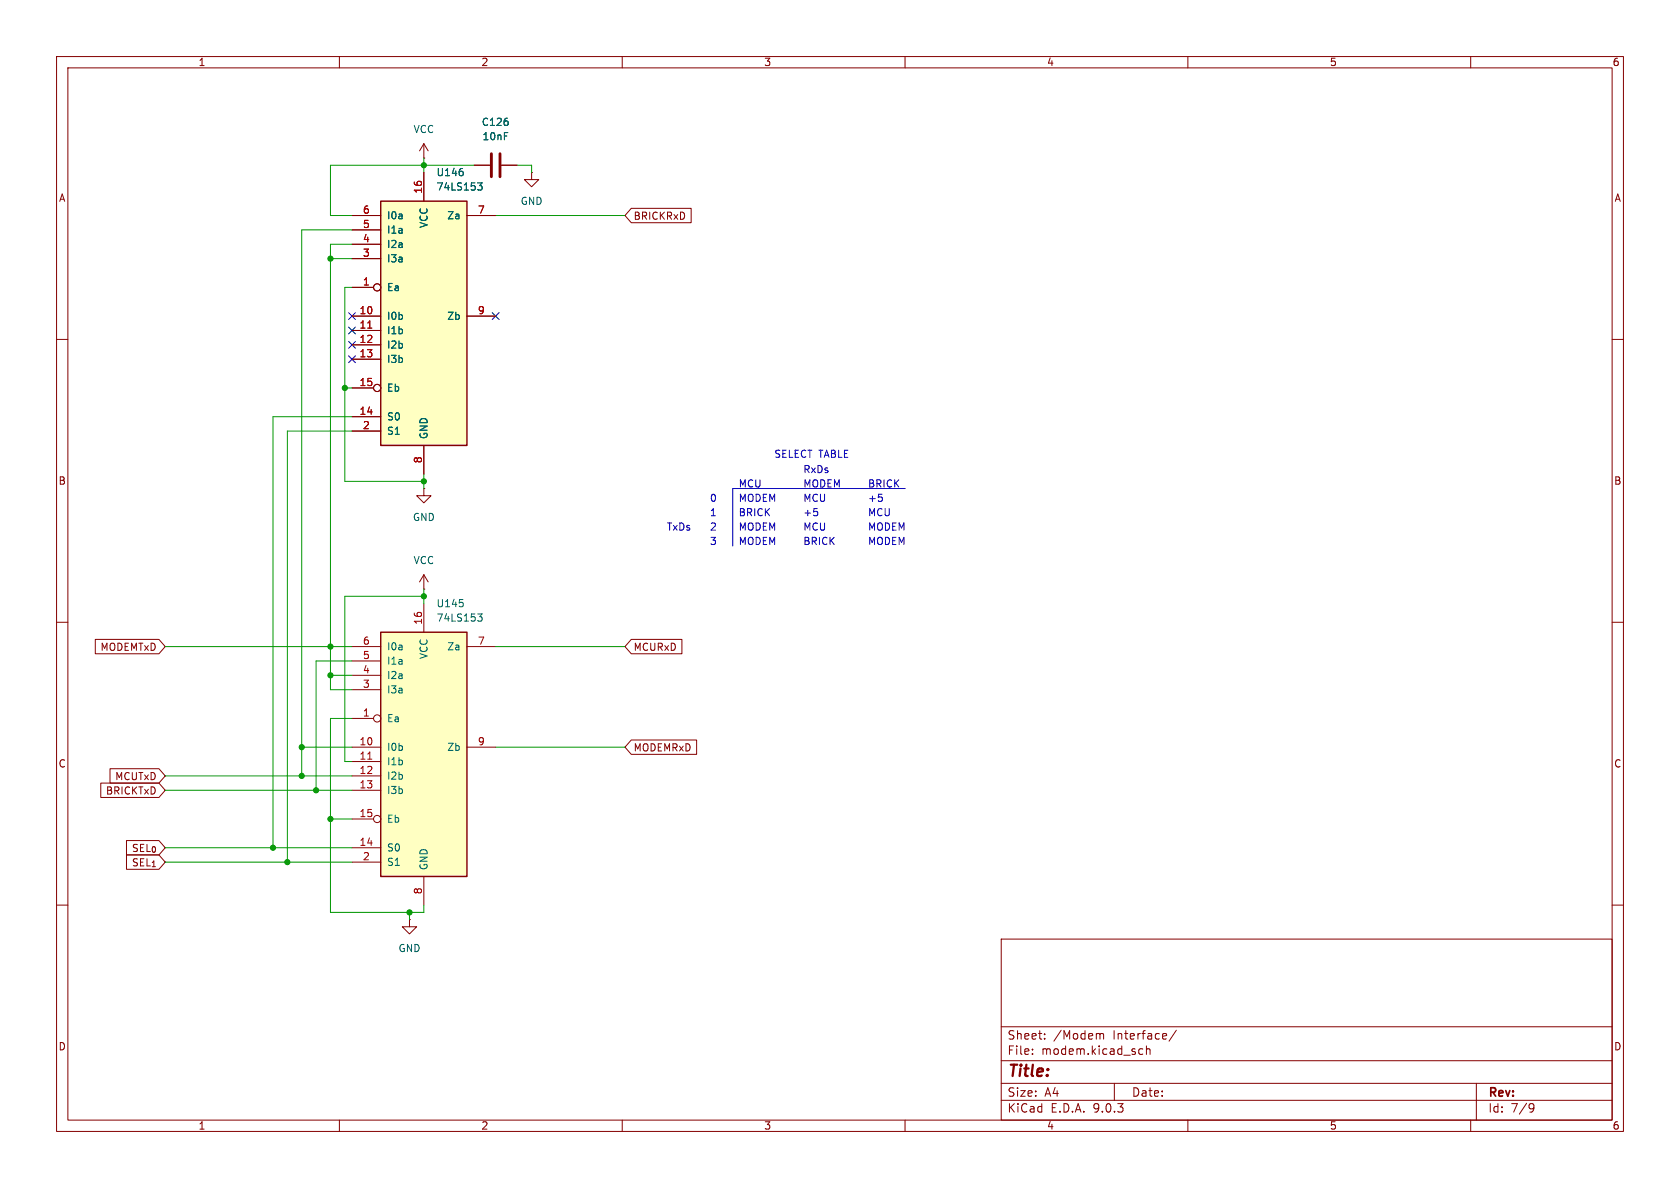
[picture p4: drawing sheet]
<svg xmlns="http://www.w3.org/2000/svg" width="297mm" height="210mm" viewBox="0 0 297 210" stroke-linecap="round" stroke-linejoin="round" font-family="sans-serif">
<g fill="none" stroke="#840000" stroke-width=".18">
<path d="M10 10h277v190h-277zM12 12h273v186h-273zM60 10v2M110 10v2M160 10v2M210 10v2M260 10v2M74.9 27.9h.1M74.9 25.4v2.5M74.9 25.4l-.7 1.3M74.9 25.4l.8 1.3M83.8 29.2h2.8"/>
<path d="M88.6 29.2h2.8M94 30.5v1.3h1.2l-1.2 1.2-1.3-1.2h1.3M94 30.5h.1M10 60h2M285 60h2M10 110h2M74.9 104.1h.1M74.9 101.6l-.7 1.3M74.9 101.6l.8 1.3M74.9 101.6v2.5M285 110h2M10 160h2"/>
<path d="M177 166h108v32h-108zM285 160h2M60 198v2M110 198v2M160 198v2M177 194.5h108M177 191.5h108M177 187.5h108M177 181.5h108M182.5 186.3v.1M182.5 185.5v.1M184.7 183.6v.1"/>
<path d="M184.7 182.8v.1M194.2 182.7l.3 .2M194.5 182.9v.8M194.5 182.9l.2-.2 .3 .1 .1 .9M197 191.5v3M201.5 186.3h.5M201.5 185.5h.5M202.7 185.5l.2-.1 .3 .1 .1 .9M202.7 184.9v1.5M208 182.1l-1.3 2M210 198v2M260 198v2"/>
<path d="M261 191.5v6.5M270.6 195.1l.5 .1a.99 .99 0 0 1-.4 1.4h-.2M271.2 195.7l-.3 .3h-.3"/>
</g>
<path d="M86.9 27.2v4M88.4 27.2v4" fill="none" stroke="#840000" stroke-width=".51"/>
<path d="M67.3 35.6h15.2v43.1h-15.2z" fill="#ffffc2"/>
<path d="M67.3 35.6h15.2v43.1h-15.2z" fill="none" stroke="#840000" stroke-width=".25"/>
<g fill="none" stroke="#840000" stroke-width=".18">
<path d="M62.2 38.1h5.1M74.9 30.5v5.1M82.5 38.1h5.1M62.2 40.6h5.1M62.2 43.2h5.1M62.2 45.7h5.1M62.2 50.8h3.8M62.2 55.9h5.1M62.2 58.4h5.1M82.5 55.9h5.1M62.2 61h5.1M62.2 63.5h5.1"/>
<path d="M62.2 68.6h3.8M62.2 73.7h5.1M62.2 76.2h5.1M74.9 78.7v5.1M74.9 86.4v1.2h1.3l-1.3 1.3-1.2-1.3h1.2M74.9 86.4h.1M72.4 162.6v1.2h1.3l-1.3 1.3-1.3-1.3h1.3M72.4 162.6h.1"/>
<circle cx="66.7" cy="50.8" r=".63"/>
<circle cx="66.7" cy="68.6" r=".63"/>
</g>
<path d="M65 58h.7" fill="none" stroke="#a90000" stroke-width=".18"/>
<path d="M81.8 30.4v.5M84.4 32.3h.8l-.4 .5 .4 .1v.5l-.2 .2h-.4" fill="none" stroke="#006464" stroke-width=".18"/>
<path d="M67.3 111.8h15.2v43.1h-15.2z" fill="#ffffc2"/>
<path d="M67.3 111.8h15.2v43.1h-15.2z" fill="none" stroke="#840000" stroke-width=".25"/>
<g fill="none" stroke="#840000" stroke-width=".18">
<path d="M62.2 38.1h5.1M74.9 30.5v5.1M82.5 38.1h5.1M83.8 29.2h2.8M88.6 29.2h2.8M111.6 36.8h10.6v2.6h-10.6l-1.1-1.3zM62.2 40.6h5.1M62.2 43.2h5.1M62.2 45.7h5.1M62.2 50.8h3.8M62.2 55.9h5.1M62.2 58.4h5.1"/>
<path d="M82.5 55.9h5.1M62.2 61h5.1M62.2 63.5h5.1M62.2 68.6h3.8M62.2 73.7h5.1M62.2 76.2h5.1M74.9 78.7v5.1M16.8 113h11.3l1.1 1.3-1.1 1.3h-11.3zM62.2 114.3h5.1M62.2 116.8h5.1M62.2 119.4h5.1M74.9 106.7v5.1"/>
<path d="M82.5 114.3h5.1M111.6 113h9v2.6h-9l-1.1-1.3zM17.8 138.4h10.3l1.1 1.3-1.1 1.3h-10.3zM19.4 135.9h8.7l1.1 1.3-1.1 1.2h-8.7zM62.2 121.9h5.1M62.2 127h3.8M62.2 132.1h5.1M62.2 134.6h5.1M62.2 137.2h5.1M62.2 139.7h5.1M82.5 132.1h5.1M111.6 130.8h11.6v2.6h-11.6l-1.1-1.3z"/>
<path d="M22.4 148.6h5.7l1.1 1.3-1.1 1.2h-5.7zM22.4 151.1h5.7l1.1 1.3-1.1 1.3h-5.7zM62.2 144.8h3.8M62.2 149.9h5.1M62.2 152.4h5.1M74.9 154.9v5.1"/>
<circle cx="66.7" cy="50.8" r=".63"/>
<circle cx="66.7" cy="68.6" r=".63"/>
<circle cx="66.7" cy="127" r=".63"/>
<circle cx="66.7" cy="144.8" r=".63"/>
</g>
<path d="M65 58h.7M65 134.2h.7" fill="none" stroke="#a90000" stroke-width=".18"/>
<path d="M81.8 30.4v.5M84.4 32.3h.8l-.4 .5 .4 .1v.5l-.2 .2h-.4M81.8 106.6v.5M84.4 108.5h.8l-.4 .5 .4 .1v.5l-.2 .2h-.4" fill="none" stroke="#006464" stroke-width=".18"/>
<path d="M143.9 89.9h.6M144.4 90.4l.2 .2-.2 .5M155.3 87.4h.6M155.9 87.9l.1 .2-.1 .5M160 86.4h-30.5v10.1" fill="none" stroke="#0000c2" stroke-width=".18"/>
<g fill="none" stroke="#009600" stroke-width=".18">
<path d="M74.9 27.9v2.6M83.8 29.2h-25.4v8.9h3.8M87.6 38.1h22.9M91.4 29.2h2.6v1.3M58.4 45.7h3.8M62.2 40.6h-8.9v96.6M62.2 43.2h-3.8v78.7h3.8M62.2 50.8h-1.2v34.3h13.9M61 68.6h1.2M62.2 73.7h-13.9v76.2M62.2 76.2h-11.4v76.2M74.9 83.8v2.6"/>
<path d="M29.2 114.3h33M58.4 119.4h3.8M62.2 116.8h-6.3v22.9M74.9 104.1v2.6M74.9 105.4h-13.9v29.2h1.2M87.6 114.3h22.9M29.2 139.7h33M29.2 137.2h33M53.3 132.1h8.9M62.2 127h-3.8v34.3h16.5v-1.3M87.6 132.1h22.9M29.2 149.9h33"/>
<path d="M29.2 152.4h33M58.4 144.8h3.8M72.4 161.3v1.3"/>
</g>
<path d="M61.6 57.8l1.2 1.2M61.6 55.3l1.2 1.2M62.8 57.8l-1.2 1.2M62.8 55.3l-1.2 1.2M87 55.3l1.2 1.2M88.2 55.3l-1.2 1.2M61.6 62.9l1.2 1.2M61.6 60.4l1.2 1.2M62.8 62.9l-1.2 1.2M62.8 60.4l-1.2 1.2" fill="none" stroke="#000084" stroke-width=".18"/>
<g fill="#009600" stroke="#009600" stroke-width=".18">
<circle cx="50.8" cy="152.4" r=".46"/>
<circle cx="58.4" cy="144.8" r=".46"/>
<circle cx="48.3" cy="149.9" r=".46"/>
<circle cx="53.3" cy="137.2" r=".46"/>
<circle cx="72.4" cy="161.3" r=".46"/>
<circle cx="53.3" cy="132.1" r=".46"/>
<circle cx="58.4" cy="114.3" r=".46"/>
<circle cx="58.4" cy="119.4" r=".46"/>
<circle cx="58.4" cy="45.7" r=".46"/>
<circle cx="74.9" cy="29.2" r=".46"/>
<circle cx="61" cy="68.6" r=".46"/>
<circle cx="55.9" cy="139.7" r=".46"/>
<circle cx="74.9" cy="85.1" r=".46"/>
<circle cx="74.9" cy="105.4" r=".46"/>
</g>
<text font-size="2.8" fill="#840000" x="178" y="190.9">Title:</text>
<g font-size="2.1" fill="#840000">
<text x="178" y="184">Sheet:</text>
<text x="186.2" y="184">/Modem</text>
<text x="196.8" y="184">Interface/</text>
<text x="178" y="186.7">File:</text>
<text x="184.1" y="186.7">modem.kicad_sch</text>
<text x="178" y="196.9">KiCad</text>
<text x="178" y="194.1">Size:</text>
<text x="184.7" y="194.1">A4</text>
<text x="185.7" y="196.9">E.D.A.</text>
<text x="193.3" y="196.9">9.0.3</text>
<text x="200" y="194.1">Date:</text>
<text x="263" y="194.3">Rev:</text>
<text x="263" y="196.9">Id:</text>
<text x="267.1" y="196.9">7/9</text>
</g>
<g font-size="1.8" fill="#840000">
<text x="35" y="11.9">1</text>
<text x="85" y="11.9">2</text>
<text x="135" y="11.9">3</text>
<text x="185" y="11.9">4</text>
<text x="235" y="11.9">5</text>
<text x="285" y="11.9">6</text>
<text x="10.3" y="35.9">A</text>
<text x="285.3" y="35.9">A</text>
<text x="111.9" y="39.1">BRICKRxD</text>
<text x="10.3" y="85.9">B</text>
<text x="285.3" y="85.9">B</text>
<text x="17.7" y="115.3">MODEMTxD</text>
<text x="111.9" y="115.3">MCURxD</text>
<text x="10.3" y="135.9">C</text>
<text x="111.9" y="133">MODEMRxD</text>
<text x="285.3" y="135.9">C</text>
<text x="18.6" y="140.7">BRICKTxD</text>
<text x="20.3" y="138.1">MCUTxD</text>
<text x="23.2" y="150.8">SEL_{0}</text>
<text x="23.2" y="153.4">SEL_{1}</text>
<text x="10.3" y="185.9">D</text>
<text x="285.3" y="185.9">D</text>
<text x="35" y="199.9">1</text>
<text x="85" y="199.9">2</text>
<text x="135" y="199.9">3</text>
<text x="185" y="199.9">4</text>
<text x="235" y="199.9">5</text>
<text x="285" y="199.9">6</text>
</g>
<g font-size="1.8" fill="#006464">
<text x="73" y="23.7">VCC</text>
<text x="85.1" y="22.5">C126</text>
<text x="85.2" y="25">10nF</text>
<text x="77.1" y="33.9">74LS153</text>
<text x="77.1" y="31.3">U146</text>
<text x="68.3" y="39">I0a</text>
<text x="68.3" y="41.5">I1a</text>
<text x="75.8" y="40.4" transform="rotate(-90 75.8 40.4)">VCC</text>
<text x="79" y="39">Za</text>
<text x="91.9" y="36.4">GND</text>
<text x="68.3" y="44">I2a</text>
<text x="68.3" y="46.6">I3a</text>
<text x="68.3" y="51.7">Ea</text>
<text x="68.3" y="56.7">I0b</text>
<text x="68.3" y="59.3">I1b</text>
<text x="79" y="56.7">Zb</text>
<text x="68.3" y="61.8">I2b</text>
<text x="68.3" y="64.4">I3b</text>
<text x="68.3" y="69.4">Eb</text>
<text x="68.3" y="74.5">S0</text>
<text x="68.3" y="77.1">S1</text>
<text x="75.8" y="77.7" transform="rotate(-90 75.8 77.7)">GND</text>
<text x="72.9" y="92.3">GND</text>
<text x="73" y="99.9">VCC</text>
<text x="77.1" y="107.5">U145</text>
<text x="77.1" y="110.1">74LS153</text>
<text x="68.3" y="115.2">I0a</text>
<text x="68.3" y="117.7">I1a</text>
<text x="75.8" y="116.6" transform="rotate(-90 75.8 116.6)">VCC</text>
<text x="79" y="115.2">Za</text>
<text x="68.3" y="120.2">I2a</text>
<text x="68.3" y="122.8">I3a</text>
<text x="68.3" y="127.9">Ea</text>
<text x="68.3" y="132.9">I0b</text>
<text x="68.3" y="135.5">I1b</text>
<text x="79" y="132.9">Zb</text>
<text x="68.3" y="138">I2b</text>
<text x="68.3" y="140.6">I3b</text>
<text x="68.3" y="145.6">Eb</text>
<text x="68.3" y="150.7">S0</text>
<text x="68.3" y="153.3">S1</text>
<text x="75.8" y="153.9" transform="rotate(-90 75.8 153.9)">GND</text>
<text x="70.4" y="168.5">GND</text>
</g>
<g font-size="1.8" fill="#a90000">
<text x="74.7" y="34.3" transform="rotate(-90 74.7 34.3)">16</text>
<text x="64.1" y="37.8">6</text>
<text x="64.1" y="40.4">5</text>
<text x="84.4" y="37.8">7</text>
<text x="64.1" y="42.9">4</text>
<text x="64.1" y="45.5">3</text>
<text x="64.1" y="50.5">1</text>
<text x="63.5" y="55.6">10</text>
<text x="63.5" y="58.2">11</text>
<text x="84.4" y="55.6">9</text>
<text x="63.5" y="60.7">12</text>
<text x="63.5" y="63.2">13</text>
<text x="63.5" y="68.3">15</text>
<text x="63.5" y="73.4">14</text>
<text x="64.1" y="75.9">2</text>
<text x="74.7" y="82" transform="rotate(-90 74.7 82)">8</text>
<text x="74.7" y="110.5" transform="rotate(-90 74.7 110.5)">16</text>
<text x="64.1" y="114">6</text>
<text x="64.1" y="116.6">5</text>
<text x="64.1" y="119.1">4</text>
<text x="84.4" y="114">7</text>
<text x="64.1" y="121.7">3</text>
<text x="63.5" y="131.8">10</text>
<text x="64.1" y="126.7">1</text>
<text x="84.4" y="131.8">9</text>
<text x="63.5" y="134.4">11</text>
<text x="63.5" y="136.9">12</text>
<text x="63.5" y="139.4">13</text>
<text x="63.5" y="144.5">15</text>
<text x="63.5" y="149.6">14</text>
<text x="64.1" y="152.1">2</text>
<text x="74.7" y="158.2" transform="rotate(-90 74.7 158.2)">8</text>
</g>
<g font-size="1.8" fill="#0000c2">
<text x="136.8" y="81.1">SELECT TABLE</text>
<text x="141.9" y="84">RxDs</text>
<text x="125.4" y="89">0</text>
<text x="130.5" y="86.5">MCU</text>
<text x="130.5" y="89">MODEM</text>
<text x="141.9" y="86.5">MODEM</text>
<text x="141.9" y="89">MCU</text>
<text x="153.4" y="86.5">BRICK</text>
<text x="153.4" y="89">+5</text>
<text x="117.8" y="94.1">TxDs</text>
<text x="125.4" y="91.6">1</text>
<text x="125.4" y="94.1">2</text>
<text x="130.5" y="91.6">BRICK</text>
<text x="130.5" y="94.1">MODEM</text>
<text x="141.9" y="91.6">+5</text>
<text x="141.9" y="94.1">MCU</text>
<text x="153.4" y="91.6">MCU</text>
<text x="153.4" y="94.1">MODEM</text>
<text x="125.4" y="96.7">3</text>
<text x="130.5" y="96.7">MODEM</text>
<text x="141.9" y="96.7">BRICK</text>
<text x="153.4" y="96.7">MODEM</text>
</g>
</svg>
